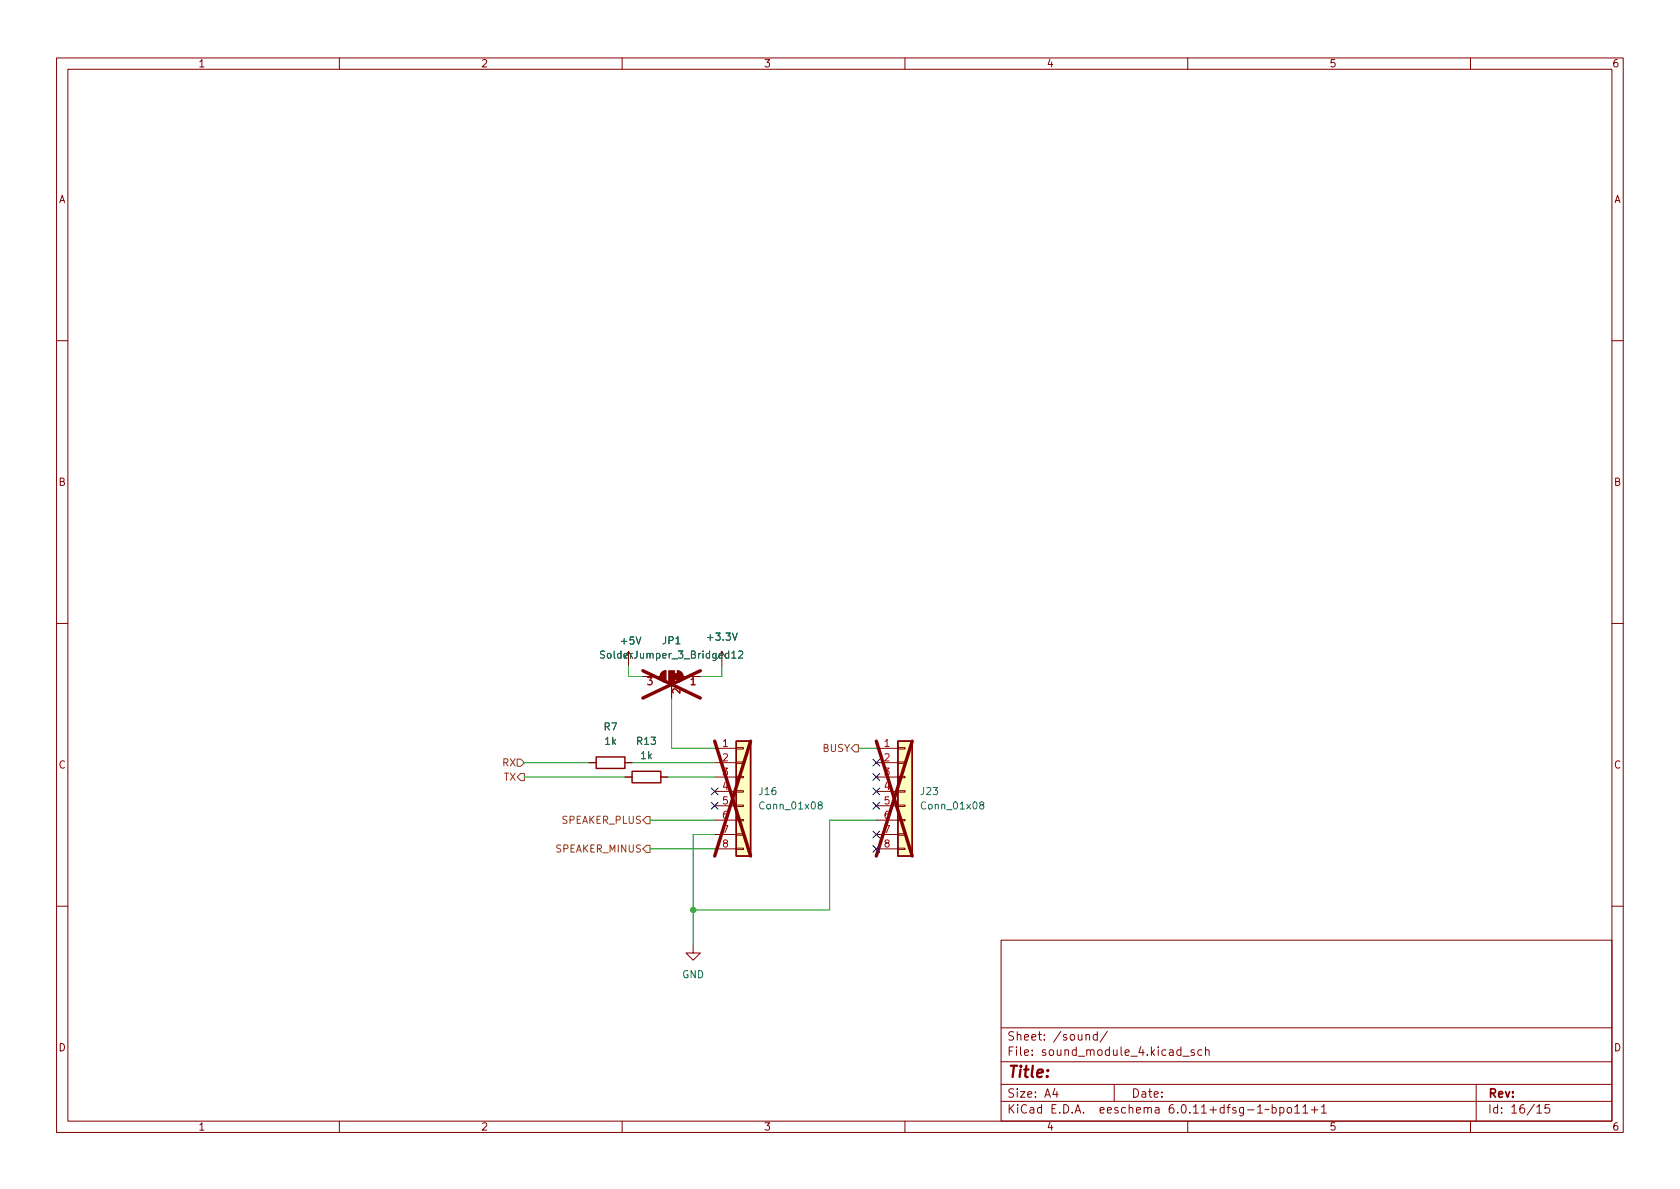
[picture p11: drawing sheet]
<svg xmlns="http://www.w3.org/2000/svg" width="297mm" height="210mm" viewBox="0 0 297 210" stroke-linecap="round" stroke-linejoin="round" font-family="sans-serif">
<g fill="none" stroke="#840000" stroke-width=".18">
<path d="M10 10.2h277v190.1h-277zM12 12.2h273v186.1h-273zM60 10.2v2M110 10.2v2M160 10.2v2M210 10.2v2M260 10.2v2M10 60.2h2M285 60.2h2M10 110.2h2M113.7 119.6h3M117 118.9l.7-.3v2a1.02 1.02 0 0 1-.9-.6 1.02 1.02 0 0 1 .2-1.1z"/>
<path d="M119.8 118.6a1.02 1.02 0 0 1 1 1 1.02 1.02 0 0 1-1 1zM120.8 119.6h3M285 110.2h2M104.1 134.9h1.3M110.5 134.9h1.3M110.5 137.4h1.3M116.8 137.4h1.3M118.7 120.6v2.8M126.4 132.3h3.8M126.4 134.9h3.8M126.4 137.4h3.8M126.4 139.9h3.8"/>
<path d="M130.2 139.8h1.2v.3h-1.2zM130.2 137.3h1.2v.2h-1.2zM130.2 134.7h1.2v.3h-1.2zM130.2 132.2h1.2v.3h-1.2zM154.9 132.3h3.8M154.9 134.9h3.8M154.9 137.4h3.8M154.9 139.9h3.8M158.7 139.8h1.3v.3h-1.3zM158.7 137.3h1.3v.2h-1.3zM158.7 134.7h1.3v.3h-1.3zM158.7 132.2h1.3v.3h-1.3z"/>
<path d="M126.4 142.5h3.8M126.4 145h3.8M126.4 147.6h3.8M126.4 150.1h3.8M130.2 150h1.2v.2h-1.2zM130.2 147.4h1.2v.3h-1.2zM130.2 144.9h1.2v.3h-1.2zM130.2 142.4h1.2v.2h-1.2zM154.9 142.5h3.8M154.9 145h3.8M154.9 147.6h3.8M154.9 150.1h3.8"/>
<path d="M158.7 150h1.3v.2h-1.3zM158.7 147.4h1.3v.3h-1.3zM158.7 144.9h1.3v.3h-1.3zM158.7 142.4h1.3v.2h-1.3zM10 160.2h2M122.6 167.3v1.2h1.2l-1.2 1.3-1.3-1.3h1.3M177 166.3h108v32h-108zM285 160.2h2M60 198.3v2M110 198.3v2M160 198.3v2M177 194.8h108"/>
<path d="M177 191.8h108M177 187.8h108M177 181.8h108M182.5 186.5v.1M182.5 185.7v.1M184.6 183.8v.1M184.6 183v.1M194 183l-.4-.1-.3 .3v.4l.1 .3h.6M194 182.4v1.5M195.8 182.4l-1.3 1.9M197 191.8v3M204.3 195.9h.6v.9"/>
<path d="M204.9 196.2l-.5 .1a.29 .29 0 0 0-.2 .2 .29 .29 0 0 0 .2 .3h.5M210 198.3v2M211.1 185.7l-.3-.1-.2 .2v.3l.5 .1v.4h-.5M212.5 185.7l-.4-.1-.3 .3v.4l.1 .3h.6M213.1 185.8l.3-.2 .3 .1 .1 .9M213.1 185.1v1.5M228.9 196.8h.9M230.4 195.8l.4-.5v1.5M230.4 196.8h.8M231.9 196.3h1.1M232.4 195.7v1.1M233.6 195.8l.5-.5v1.5"/>
<path d="M233.6 196.8h.9M260 198.3v2M261 191.8v6.5M273.9 195.3h-.7l-.1 .7 .3-.1 .5 .1 .1 .2-.1 .5-.2 .1-.6-.1"/>
</g>
<path d="M112.5 112.6l.4 1.3 .4-1.3M128.8 115.6l-.3-.1-.3 .3 .2 .5h.4M128.8 115.1v1.3M129.4 115.5l.4-.4v1.3M129.4 116.4h.7M129.5 111.9l.4 1.3 .5-1.3M130.6 115.2l.5-.1 .2 .4-.8 .9h.8M144.9 142.3l-.3-.2 .1-.2 .2-.1 .4 .1 .1 .1-.1 .2-.5 .2-.2 .2v.2l.3 .3h.2l.3-.3v-.2l-.3-.3M173.5 142.3l-.3-.2 .1-.2 .2-.1 .3 .1 .1 .1v.2l-.6 .2-.1 .2v.2l.3 .3h.2l.2-.3v-.2l-.2-.3" fill="none" stroke="#006464" stroke-width=".18"/>
<g fill="#ffffc2" stroke="#ffffc2" stroke-width=".18">
<path d="M130.2 131.1h2.5v20.3h-2.5z"/>
<path d="M158.7 131.1h2.6v20.3h-2.6z"/>
</g>
<path d="M105.4 133.9h5.1v2h-5.1zM111.8 136.4h5v2h-5zM130.2 131.1h2.5v20.3h-2.5zM158.7 131.1h2.6v20.3h-2.6z" fill="none" stroke="#840000" stroke-width=".25"/>
<path d="M113.7 118.6l10.1 4.8M123.8 118.6l-10.1 4.8M126.4 131.1l6.3 20.3M132.7 131.1l-6.3 20.3M154.9 131.1l6.4 20.3M161.3 131.1l-6.4 20.3" fill="none" stroke="#840000" stroke-width=".6"/>
<g fill="#840000" stroke="#840000" stroke-width=".18">
<path d="M119.3 119.1h.5v1h-.5z"/>
<path d="M119.8 118.6a1.02 1.02 0 0 1 1 1 1.02 1.02 0 0 1-1 1z"/>
<path d="M118.2 118.6h1.1v2h-1.1z"/>
<path d="M117 118.9l.7-.3v2a1.02 1.02 0 0 1-.9-.6 1.02 1.02 0 0 1 .2-1.1z"/>
</g>
<path d="M114.5 119.8h.8l-.4 .5 .3 .1v.6l-.1 .1-.6-.1M120.2 121.8v.8l-.9-.8-.4 .2 .2 .5M122.2 120.2l.4-.4v1.3" fill="none" stroke="#a90000" stroke-width=".18"/>
<path d="M91.4 134.2h.7l.6 .7-.6 .6h-.7zM91.4 137.4l.7-.6h.6v1.2h-.6zM151.1 131.7h.7v1.3h-.7l-.6-.7zM113.7 145l.6-.6h.6v1.3h-.6zM114.3 149.5h.6v1.2h-.6l-.6-.6z" fill="none" stroke="#725600" stroke-width=".18"/>
<path d="M111.1 117.7v1.9h2.6M127.6 117.7v1.9h-3.8M92.7 137.4h17.8M92.7 134.9h11.4M111.8 134.9h14.6M118.1 137.4h8.3M118.7 123.4v8.9h7.7M151.8 132.3h3.1M114.9 150.1h11.5M114.9 145h11.5M126.4 147.6h-3.8v19.7M154.9 145h-8.2v15.9h-24.1" fill="none" stroke="#009600" stroke-width=".18"/>
<g fill="none" stroke="#000084" stroke-width=".18">
<path d="M125.8 139.3l1.2 1.3M127 139.3l-1.2 1.3M154.3 134.3l1.2 1.2M154.3 136.8l1.2 1.2M154.3 139.3l1.2 1.3M155.5 134.3l-1.2 1.2M155.5 136.8l-1.2 1.2M155.5 139.3l-1.2 1.3M125.8 141.9l1.2 1.2M127 141.9l-1.2 1.2M154.3 141.9l1.2 1.2M154.3 147l1.2 1.2"/>
<path d="M154.3 149.5l1.2 1.2M155.5 141.9l-1.2 1.2M155.5 147l-1.2 1.2M155.5 149.5l-1.2 1.2"/>
</g>
<circle cx="122.6" cy="160.9" r=".46" fill="#009600" stroke="#009600" stroke-width=".18"/>
<text font-size="2.8" fill="#840000" x="178" y="191.2">Title:</text>
<g font-size="2.1" fill="#840000">
<text x="178" y="184.5">Sheet:</text>
<text x="186.2" y="184.5">/sound/</text>
<text x="178" y="187.2">File:</text>
<text x="184.4" y="187.2">sound_module_4.kicad_sch</text>
<text x="178" y="197.4">KiCad</text>
<text x="178" y="194.6">Size:</text>
<text x="184.7" y="194.6">A4</text>
<text x="185.7" y="197.4">E.D.A.</text>
<text x="194.6" y="197.4">eeschema</text>
<text x="200" y="194.6">Date:</text>
<text x="207" y="197.4">6.0.11+dfsg-1~bpo11+1</text>
<text x="263" y="194.6">Rev:</text>
<text x="263" y="197.4">Id:</text>
<text x="267.1" y="197.4">16/15</text>
</g>
<g font-size="1.8" fill="#840000">
<text x="35" y="12.3">1</text>
<text x="85" y="12.3">2</text>
<text x="135" y="12.3">3</text>
<text x="185" y="12.3">4</text>
<text x="235" y="12.3">5</text>
<text x="285" y="12.3">6</text>
<text x="10.4" y="36.3">A</text>
<text x="285.4" y="36.3">A</text>
<text x="10.3" y="86.3">B</text>
<text x="285.3" y="86.3">B</text>
<text x="10.3" y="136.3">C</text>
<text x="285.3" y="136.3">C</text>
<text x="10.3" y="186.3">D</text>
<text x="285.3" y="186.3">D</text>
<text x="35" y="200.3">1</text>
<text x="85" y="200.3">2</text>
<text x="135" y="200.3">3</text>
<text x="185" y="200.3">4</text>
<text x="235" y="200.3">5</text>
<text x="285" y="200.3">6</text>
</g>
<g font-size="1.8" fill="#006464">
<text x="124.7" y="113.7">+3.3V</text>
<text x="105.8" y="116.8">SolderJumper_3_Bridged12</text>
<text x="109.5" y="114.4">+5V</text>
<text x="116.9" y="114.3">JP1</text>
<text x="106.6" y="129.5">R7</text>
<text x="106.8" y="132.1">1k</text>
<text x="112.4" y="132.1">R13</text>
<text x="113.1" y="134.6">1k</text>
<text x="134" y="141">J16</text>
<text x="134" y="143.5">Conn_01x08</text>
<text x="162.6" y="141">J23</text>
<text x="162.6" y="143.5">Conn_01x08</text>
<text x="120.5" y="173.4">GND</text>
</g>
<g font-size="1.8" fill="#a90000">
<text x="121.9" y="121.9">1</text>
<text x="127.6" y="132.1">1</text>
<text x="127.6" y="134.6">2</text>
<text x="127.6" y="137.2">3</text>
<text x="156.2" y="132.1">1</text>
<text x="156.2" y="134.6">2</text>
<text x="156.2" y="137.2">3</text>
<text x="127.6" y="139.7">4</text>
<text x="127.6" y="142.2">5</text>
<text x="156.2" y="139.7">4</text>
<text x="156.2" y="142.2">5</text>
<text x="127.6" y="144.8">6</text>
<text x="127.6" y="147.3">7</text>
<text x="127.6" y="149.9">8</text>
<text x="156.2" y="144.8">6</text>
<text x="156.2" y="147.3">7</text>
<text x="156.2" y="149.9">8</text>
</g>
<g font-size="1.8" fill="#725600">
<text x="88.7" y="135.9">RX</text>
<text x="145.3" y="133.4">BUSY</text>
<text x="89" y="138.4">TX</text>
<text x="99.2" y="146.1">SPEAKER_PLUS</text>
<text x="98.1" y="151.1">SPEAKER_MINUS</text>
</g>
</svg>
